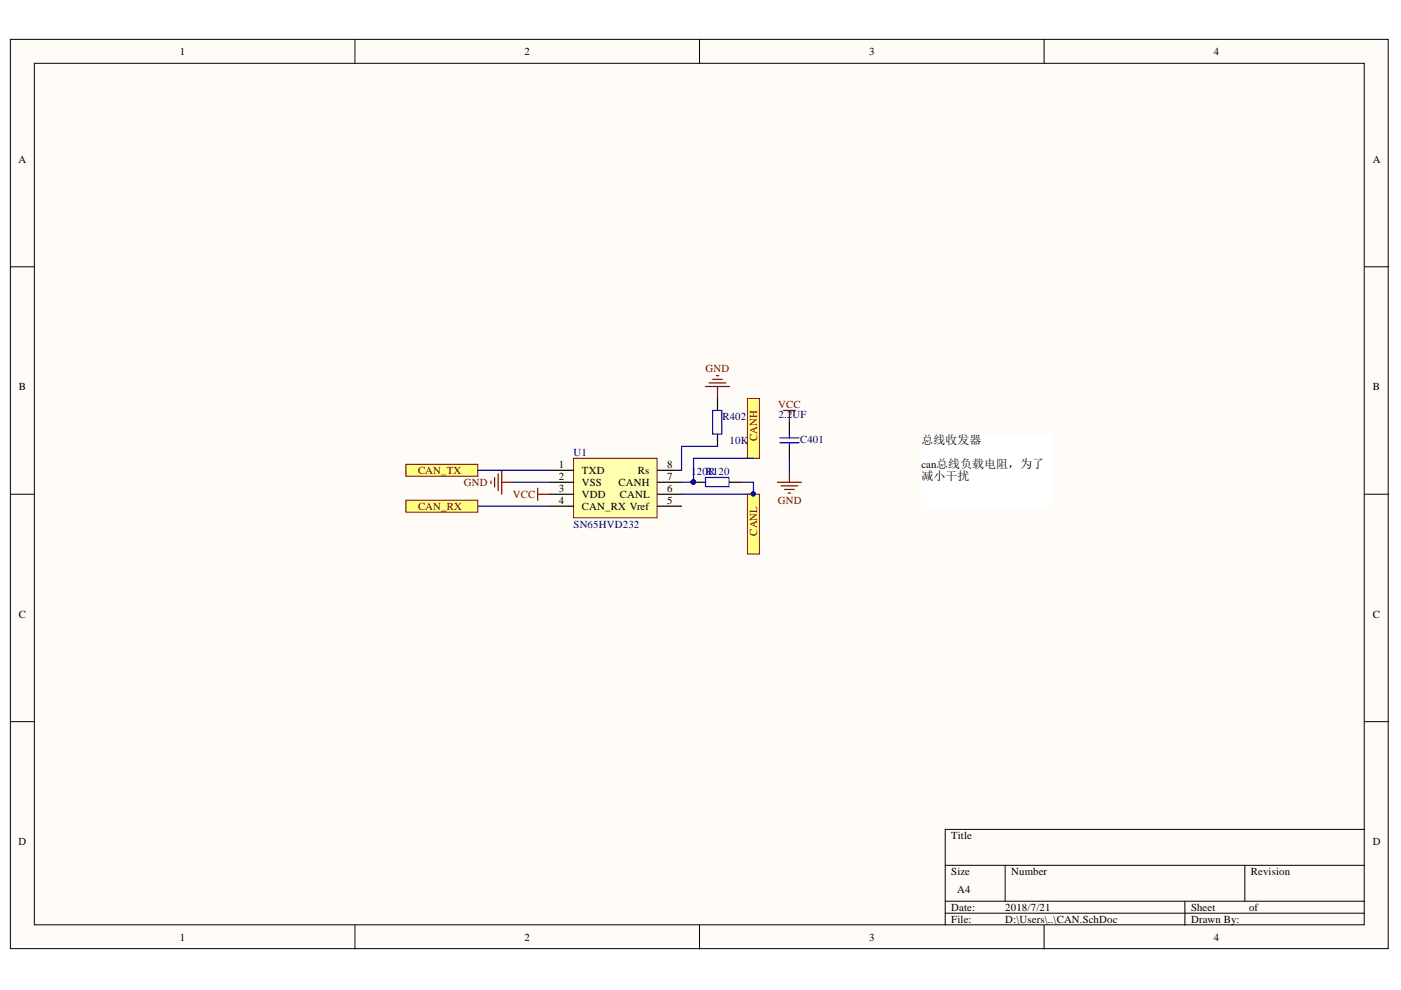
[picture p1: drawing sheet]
<svg xmlns="http://www.w3.org/2000/svg" width="297mm" height="210mm" viewBox="0 0 297 210" stroke-linecap="round" stroke-linejoin="round" font-family="sans-serif">
<g fill="#fffcf8" stroke="#000" stroke-width=".21">
<path d="M2.2 8.3h292.1v192.8h-292.1z"/>
<path d="M7.3 13.4h281.9v182.7h-281.9z"/>
</g>
<g fill="none" stroke="#000" stroke-width=".21">
<path d="M75.3 8.3v5.1M148.3 8.3v5.1M221.4 8.3v5.1M2.2 56.6h5.1M289.3 56.6h5.1M2.2 104.8h5.1M289.3 104.8h5.1M2.2 153h5.1M289.3 153h5.1M289.3 175.9h-88.9v20.3M75.3 196.2v5M148.3 196.2v5"/>
<path d="M200.4 183.5h88.9M200.4 191.1h88.9M200.4 193.6h88.9M213.1 183.5v7.6M221.4 196.2v5M251.2 191.1v5.1M263.9 183.5v7.6"/>
</g>
<path d="M121.6 97.2h17.7v12.6h-17.7z" fill="#ffffb0" stroke="#800000" stroke-width=".21"/>
<path d="M116.5 99.7h5.1M139.4 99.7h5.1M167.4 89.6v2.5M167.4 94.6v2.6M116.5 102.3h5.1M116.5 104.8h5.1M116.5 107.3h5.1M139.4 102.3h5.1M139.4 104.8h5.1M139.4 107.3h5.1" fill="none" stroke="#000" stroke-width=".25"/>
<path d="M166.1 87h2.5M167.4 87v2.6M167.4 99.7v2.6M114 103.5v2.6M114 104.8h2.5M164.8 102.3h5.1M165.6 103h3.5M166.4 103.8h2M167.1 104.5h.5" fill="none" stroke="#800000" stroke-width=".25"/>
<path d="M165.3 92.9h4.1M165.3 93.9h4.1M167.4 92.1v.8M167.4 93.9v.7" fill="none" stroke="#00f" stroke-width=".25"/>
<g fill="#ffff80" stroke="#800000" stroke-width=".21">
<path d="M86.1 106.1h15.2v2.5h-15.2z" fill-rule="evenodd"/>
<path d="M86.1 98.4h15.2v2.6h-15.2z" fill-rule="evenodd"/>
</g>
<path d="M151.9 79.7h.5M106.4 99.7v5.1M149.6 81.9h5.1M150.3 81.2h3.6M151.1 80.4h2M152.1 81.9v2.6M104.1 102v.5M104.9 101.2v2.1M105.6 100.5v3.5M106.4 102.3h2.5" fill="none" stroke="#800000" stroke-width=".25"/>
<path d="M152.1 84.5v2.5M152.1 92.1v2.5M147 102.3h2.6" fill="none" stroke="#000" stroke-width=".25"/>
<circle cx="147" cy="102.2" r=".46" fill="#000080" stroke="#000080" stroke-width=".21"/>
<path d="M151.1 87h1.9v5h-1.9zM149.6 101.2h5v2h-5z" fill="none" stroke="#00f" stroke-width=".25"/>
<path d="M101.3 99.7h15.2M167.4 97.2v2.5M101.3 107.3h15.2M108.9 102.3h7.6M157.2 102.3h2.5v2.5h-15.2" fill="none" stroke="#000080" stroke-width=".25"/>
<path d="M195.3 92.1h27.9v15.1h-27.9z" fill="#fff" stroke="#fff" stroke-width=".21"/>
<path d="M158.5 84.5h2.5v12.7h-2.5z" fill-rule="evenodd" fill="#ffff80" stroke="#800000" stroke-width=".21"/>
<path d="M152.1 94.6h-7.6v5.1M159.7 97.2h-12.7v5.1h-2.5" fill="none" stroke="#000080" stroke-width=".25"/>
<circle cx="147" cy="102.2" r=".46" fill="#000080" stroke="#000080" stroke-width=".21"/>
<text font-size="12.7" fill="#000080" x="158.4" y="113.6">POCANL</text>
<g font-size="2.5">
<text x="195.4" y="94.1">总线收发器</text>
<text x="195.4" y="101.7">减小干扰</text>
</g>
<g font-size="2.3">
<text x="38.1" y="11.7">1</text>
<text x="111.2" y="11.7">2</text>
<text x="184.3" y="11.7">3</text>
<text x="257.3" y="11.7">4</text>
<text x="3.9" y="34.5">A</text>
<text x="291.1" y="34.5">A</text>
<text x="4" y="82.7">B</text>
<text x="291.1" y="82.7">B</text>
<text x="118.5" y="99.2">1</text>
<text x="118.5" y="101.7">2</text>
<text x="123.4" y="100.4">TXD</text>
<text x="135.2" y="100.4">Rs</text>
<text x="141.5" y="101.7">7</text>
<text x="141.5" y="99.2">8</text>
<text x="195.4" y="99.2">can总线负载电阻，为了</text>
<text x="118.5" y="104.3">3</text>
<text x="118.5" y="106.9">4</text>
<text x="123.4" y="103">VSS</text>
<text x="123.4" y="105.6">VDD</text>
<text x="131.2" y="103">CANH</text>
<text x="131.4" y="105.6">CANL</text>
<text x="141.5" y="106.9">5</text>
<text x="141.5" y="104.3">6</text>
<text x="123.4" y="108.1">CAN_RX Vref</text>
<text x="4" y="130.9">C</text>
<text x="291.1" y="130.9">C</text>
<text x="3.9" y="179.2">D</text>
<text x="201.7" y="177.9">Title</text>
<text x="291.1" y="179.2">D</text>
<text x="201.7" y="185.5">Size</text>
<text x="214.4" y="185.5">Number</text>
<text x="265.2" y="185.5">Revision</text>
<text x="203" y="189.3">A4</text>
<text x="201.7" y="193.1">Date:</text>
<text x="201.7" y="195.7">File:</text>
<text x="213.1" y="193.1">2018/7/21</text>
<text x="213.1" y="195.7">D:\Users\..\CAN.SchDoc</text>
<text x="252.5" y="193.1">Sheet</text>
<text x="252.5" y="195.7">Drawn By:</text>
<text x="264.8" y="193.1">of</text>
<text x="38.1" y="199.5">1</text>
<text x="111.2" y="199.5">2</text>
<text x="184.3" y="199.5">3</text>
<text x="257.3" y="199.5">4</text>
</g>
<g font-size="2.3" fill="#800000">
<text x="149.6" y="78.9">GND</text>
<text x="165" y="86.5">VCC</text>
<text x="160.5" y="93.5" transform="rotate(-90 160.5 93.5)">CANH</text>
<text x="88.6" y="100.4">CAN_TX</text>
<text x="98.4" y="103">GND</text>
<text x="108.8" y="105.6">VCC</text>
<text x="164.9" y="106.9">GND</text>
<text x="88.6" y="108.1">CAN_RX</text>
<text x="160.5" y="113.5" transform="rotate(-90 160.5 113.5)">CANL</text>
</g>
<g font-size="2.3" fill="#000080">
<text x="153.2" y="89">R402</text>
<text x="165.1" y="88.5">2.2</text>
<text x="168" y="88.5">UF</text>
<text x="154.7" y="94.1">10K</text>
<text x="169.6" y="93.9">C401</text>
<text x="121.6" y="96.6">U1</text>
<text x="146.6" y="100.7">1</text>
<text x="147.7" y="100.7">20R120</text>
<text x="150.1" y="100.7">R</text>
<text x="121.6" y="111.9">SN65HVD232</text>
</g>
</svg>
